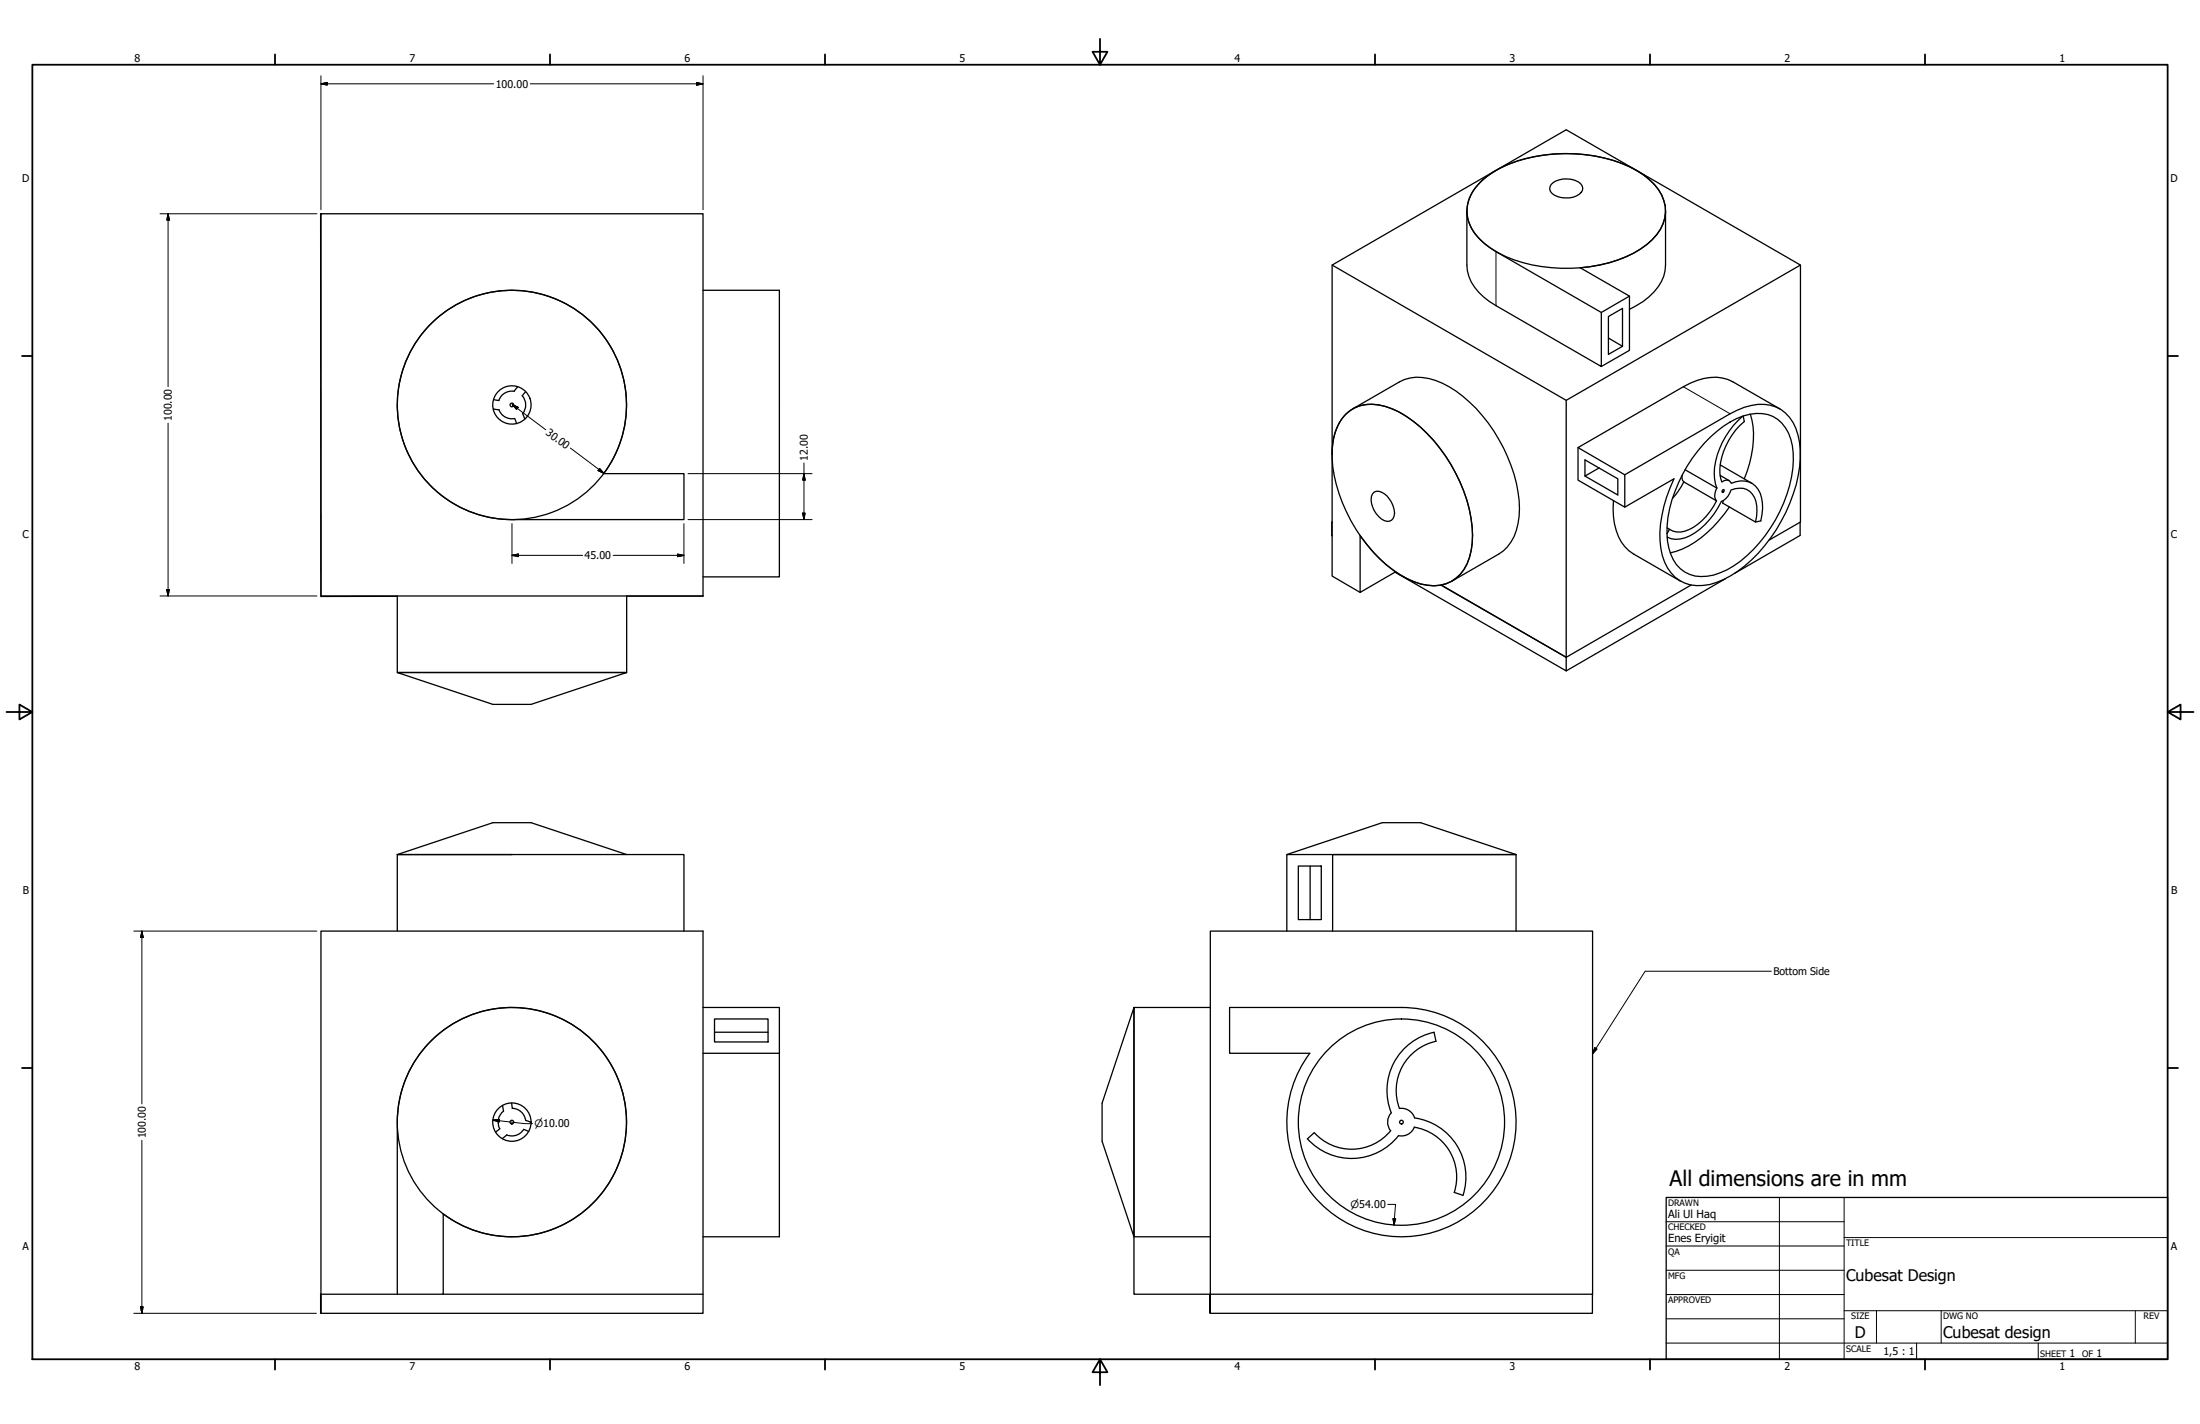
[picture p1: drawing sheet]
<svg xmlns="http://www.w3.org/2000/svg" width="864mm" height="559mm" viewBox="0 0 864 559" stroke-linecap="round" stroke-linejoin="round" font-family="sans-serif">
<!-- layer: Visible (ANSI) -->
<g fill="none" stroke="#000" stroke-width=".51">
<path d="M582.1 70.5a46.6 46.6 0 0 1 25.2-9.8 58.7 58.7 0 0 1 35.5 6.4 20.6 20.6 0 0 1 10.9 14.1 16.5 16.5 0 0 1-7.3 14.8 50.5 50.5 0 0 1-29.8 9.3 52.9 52.9 0 0 1-33.5-9.4 15.8 15.8 0 0 1-6.6-17.1 18.5 18.5 0 0 1 5.6-8.3zM608.9 72.4a9.1 9.1 0 0 1 11.5-.4 2.58 2.58 0 0 1-.5 4.3 9.7 9.7 0 0 1-10.7-.4 2.47 2.47 0 0 1-.3-3.5zM126 83.9h150v150h-150zM126 84v150.1l30-.1M276 113.9h29.9v112.5h-29.9M522.9 104l91.9 53.1M706.8 104l-92 53.1v100.8l-49.1-28.3M631.4 132.7l5.5 3.2-5.5 3.2v-14.9l5.5-3.2v14.9M193.8 156.8l2.1 .4M201.8 153.6a5.4 5.4 0 0 0-6 3.6M203.2 151.8l-1.4 1.8M206.3 153.7l-1.3 1.6a5.4 5.4 0 0 1 .1 7"/>
<path d="M193.7 160.5l2.2 .3M195.9 160.8a5.4 5.4 0 0 0 6.1 3.4l.8 2M205.2 162.3l.8 2.2M522.9 178.3a20.7 20.7 0 0 1 6.6-16.8 16 16 0 0 1 16.7-1.2 50.3 50.3 0 0 1 23.1 21.6 54.5 54.5 0 0 1 8.6 31.1 18.3 18.3 0 0 1-8.2 15.2 18 18 0 0 1-17.4-1.2 50.2 50.2 0 0 1-18.4-16.8v22.3l13.9-8.1M522.9 178.3v47.8l11 6.4M522.9 178.3v-74.3l91.9-53.1 92 53.1v100.9l-12.4 7.1M528.5 162.3a14.2 14.2 0 0 1 13.2-3.3 40.4 40.4 0 0 1 21.4 14.2 61 61 0 0 1 14.9 37 22.6 22.6 0 0 1-4.7 15.2 15.7 15.7 0 0 1-18.1 2.9 49.5 49.5 0 0 1-23-20.7 54.4 54.4 0 0 1-9-33.9 20.2 20.2 0 0 1 5.3-11.4zM531 160.5l18.3-10.6a19.7 19.7 0 0 1 19.5 1.9 61.5 61.5 0 0 1 27.5 44.5 25.5 25.5 0 0 1-4.5 18.3l-1.6 1.6-1.9 1.2-18.3 10.6M671.4 171.5a30.8 30.8 0 0 1 18-9.3 12.8 12.8 0 0 1 13.5 10.1 38.9 38.9 0 0 1-2.7 25 53.2 53.2 0 0 1-22.3 26.3 18.3 18.3 0 0 1-14.6 1.8 13.7 13.7 0 0 1-8.2-10.5 40.6 40.6 0 0 1 3.8-25.4 56.6 56.6 0 0 1 12.5-18zM684.1 163.3a31.8 31.8 0 0 0-11.2 22.4l.5 4 .5 1.8M684.3 163.3l.4 2.1a26.9 26.9 0 0 0-9.6 20.3l.8 3.5a2.21 2.21 0 0 1 3.7 .5 7.9 7.9 0 0 1 11.9 5.8 19.1 19.1 0 0 1-.3 8.9l-2.1 .5-12.9-7.5 .3-.9M687.1 162.5a37.4 37.4 0 0 1-2.4 25.4"/>
<path d="M237 185.9h31.5v18h-67.6a45 45 0 0 1-43.9-54.6 45 45 0 0 1 62.7-31.3 45 45 0 0 1 17.2 67.9M539.4 193.2a4.9 4.9 0 0 1 6 2.6 7.7 7.7 0 0 1 1.5 7.7 2.94 2.94 0 0 1-4.7 .1 8.9 8.9 0 0 1-3.5-9.7zM627.7 183.6l-5.5 3.2v-6.3l12.9 7.4v6.3l-12.9-7.4M660.3 186.6l.2 1.9 .5 .6M661 189.1l-2.1 3.4-2.4 3.1M661 189.1l12.8 7.4M661.5 184.3l12.4 7.2M673.8 196.5a22.6 22.6 0 0 1-12.5 12 7 7 0 0 1-5.9-.8M673.9 191.5a4.8 4.8 0 0 0-.1 5M675.3 182.4l12.4 7.3M675.3 186.6l3.5 2M676.3 192.2l.4-.1 .1 .6-.7 .5-.1-.7z"/>
<path d="M678.9 198.9a44 44 0 0 1-20.9 17.4l-2.4 .7M522.8 204.9l.1 .1M522.9 204.9v5.3M654.4 207.1l1 .6-1 1.7M689.1 204.9a13.1 13.1 0 0 0-1.2-11 6.6 6.6 0 0 0-8.4-1.6 7 7 0 0 1-3.8 4.5 27.8 27.8 0 0 1-14.3 14.3 8.6 8.6 0 0 1-7-.3M706.6 204.9v5.2l-25.6 14.8M156 233.9v30h90v-30M276 233.9h-30M547.6 224.5l67.2 38.8v-5.4M565.7 229.6l49.1 28.3M663.9 229.6l-49.1 28.3M677.4 227.1l-62.6 36.2"/>
<path d="M156 263.9h90l-37.5 12.5h-15zM156 335.3h112.5v30.1M156 335.3v30.1M156 335.3l37.5-12.5h15l37.5 12.5M505.1 335.3l37.5-12.5h15.1l37.4 12.5h-90v30.1M509.7 339.9h9v21h-9zM514.3 339.9v21M475.1 365.4h150.1v142.5h-150.1zM523.1 365.4v-30.1h72v30.1M276 395.4h29.9v17.9M280.5 399.9h21v9h-21zM445.1 395.4v89.9l-12.5-37.4v-15z"/>
<path d="M475.1 395.4h-30v112.5h30v7.5l-.1-7.5M482.7 395.4h67.4a45 45 0 0 1 44 54.5 45 45 0 0 1-62.7 31.4 45 45 0 0 1-17.3-68h-31.4zM168.9 408.7a45 45 0 0 1 62.2-1.8 45 45 0 0 1 4.6 62 45 45 0 0 1-61.8 7.4l.1 31.6h-18v-67.6a44.9 44.9 0 0 1 12.9-31.6zM276 413.3h29.9v72h-29.9M280.5 405.1h21M197.3 433.8l.4 2.3M197.6 436a5.4 5.4 0 0 0-1.4 6.9M200.9 432.9l.2 2.1M201.1 434.9a5.4 5.4 0 0 1 5.2 4.7l2.2 .8M549.3 435a5.4 5.4 0 0 1 6 3.7 23.4 23.4 0 0 1 19 30.4l-3.4-1.2a19.8 19.8 0 0 0-15.7-25.6 5.4 5.4 0 0 1-6.2 3.3 23.4 23.4 0 0 1-35.8 1.3l2.7-2.4a19.8 19.8 0 0 0 30-.8M549.4 435a19.8 19.8 0 0 1 14.3-26.4l-.8-3.5a23.4 23.4 0 0 0-16.7 31.6 5.3 5.3 0 0 0-.3 7M196.2 442.9l-1.7 1.3"/>
<path d="M207.5 444l-1.9-.8a5.4 5.4 0 0 1-6.7 2.2l-1.8 1.4M445.1 485.3h30M125.9 507.9l.1 7.5zM156 507.9h-30v-142.5h150v150h-150M174 507.9h102M625.1 507.9v7.5h-150"/>
<circle cx="200.9" cy="158.9" r="45"/>
<circle cx="200.9" cy="158.9" r="7.5"/>
<circle cx="200.9" cy="158.9" r=".73"/>
<circle cx="200.9" cy="440.3" r="45"/>
<circle cx="200.9" cy="440.3" r="7.5"/>
<circle cx="200.9" cy="440.3" r=".73"/>
<circle cx="550.1" cy="440.3" r="40.5"/>
<circle cx="550.1" cy="440.3" r=".73"/>
</g>
<!-- layer: Visible Narrow (ANSI) -->
<path d="M587.2 98.7v21.3M660.8 151.8l18.3 10.6" fill="none" stroke="#000" stroke-width=".39"/>
<path d="M575.8 82.8v21.2a17.5 17.5 0 0 0 8.8 14.3l44 25.5v-21.2l11-6.4M653.8 82.8v21.2a16.6 16.6 0 0 1-6.5 12.5l-2.3 1.8-5.4 3.1M628.6 122.6l-41.4-23.9a21.3 21.3 0 0 1-11.3-14.2 15.2 15.2 0 0 1 5.3-13.1 43.6 43.6 0 0 1 24.6-10.5 59.8 59.8 0 0 1 36.4 5.8 21.5 21.5 0 0 1 11.5 14.1 16.1 16.1 0 0 1-7.1 15.1 48.9 48.9 0 0 1-26.3 9.2l19.3 11.1v21.3l-11 6.3M619.4 175.6v12.8l18.4 10.6 19.3-11.1a49.6 49.6 0 0 0-5.1 27.3 15.5 15.5 0 0 0 14.1 14.6 28.3 28.3 0 0 0 18.8-7.7 62.6 62.6 0 0 0 21.8-42.3 24.3 24.3 0 0 0-4.2-16 14.1 14.1 0 0 0-15.1-4.7l-2.7 .7-5.6 2.6-41.3 23.9M698.7 160.5l-18.4-10.6a17.4 17.4 0 0 0-16.8 .5l-44.1 25.2 18.4 10.7v12.7M633.3 196.5a24.9 24.9 0 0 0 4.6 18.1l1.5 1.6 1.9 1.2 18.3 10.6" fill="none" stroke="#000" stroke-width=".51"/>
<!-- layer: Border (ANSI) -->
<g fill="none" stroke="#000" stroke-width=".7">
<path d="M431.8 15.2v10.2l-2.9-5.1h5.8l-2.9 5.1M12.7 25.4h838.2v508h-838.2zM107.9 21.3v4.1M215.9 21.3v4.1M323.8 21.3v4.1M539.8 21.3v4.1M647.7 21.3v4.1M755.6 21.3v4.1M8.6 139.7h4.1M850.9 139.7h4.1M2.5 279.4h10.2l-5.1-2.9v5.8l5.1-2.9M850.9 279.4l5.1 2.9v-5.8l-5.1 2.9h10.2"/>
<path d="M8.6 419.1h4.1M850.9 419.1h4.1M107.9 533.4v4.1M215.9 533.4v4.1M323.8 533.4v4.1M431.8 533.4l2.9 5.1h-5.8l2.9-5.1v10.2M539.8 533.4v4.1M647.7 533.4v4.1M755.6 533.4v4.1"/>
</g>
<!-- layer: Title (ANSI) -->
<g fill="none" stroke="#000" stroke-width=".39">
<path d="M654 479.4h69.9M698.5 469.9v63.5M723.9 469.9v63.5M654 488.9h69.9M654 498.5h69.9M723.9 485.6h127M654 508h69.9M654 517.5h69.9M723.9 514.3h127M736.6 514.3v12.7M762 514.3v12.7M838.2 514.3v12.7"/>
<path d="M654 527h196.9M752.3 527v6.4M800.1 527v6.4"/>
</g>
<path d="M654 469.9h196.9v63.5h-196.9z" fill="none" stroke="#000" stroke-width=".51"/>
<!-- layer: Dimension (ANSI) -->
<g fill="none" stroke="#000" stroke-width=".39">
<path d="M126 32.9l2.5-.5v1zM126 32.9h67.8M126 29.7v52.6M208.2 32.9h67.8M273.5 32.4l2.5 .5-2.5 .5zM276 29.7v52.6M62.8 83.9h61.6M66 83.9l.5 2.5h-1zM66 83.9v67.9M201.1 158.8l2.3 1-.6 .9zM201.1 158.8l13.1 9.9M66 166.1v67.8"/>
<path d="M223.9 175.8l13.1 9.9M235.4 183.8l1.6 1.9-2.2-1zM270.1 185.9h48.7M315.6 185.9l.4 2.5h-.9zM315.6 181.7v22.2M201 217.9l2.5-.5v1zM201 217.9h27.7M201 205.5v15.6M240.7 217.9h27.8M265.9 217.4l2.6 .5-2.6 .5zM268.5 205.5v15.6M270.1 203.9h48.7"/>
<path d="M315.1 201.4h.9l-.4 2.5zM62.8 233.9h61.6M65.5 231.4h1l-.5 2.5zM52.5 365.4h71.9M55.7 365.4l.5 2.5h-1zM55.7 365.4v67.8M193.5 439.5l2.5-.2v1zM193.5 439.5l12.6 1.4h2.9M55.7 447.5v67.9M544.8 472.6h3l-.6 8.2M546.9 478.2l1 .1-.7 2.5zM52.5 515.4h71.7"/>
<path d="M55.2 512.8h1l-.5 2.6z"/>
</g>
<g fill="#000" stroke="#000" stroke-width=".39">
<path d="M126 32.9l2.5-.5zM126 32.9l2.5-.5v1zM273.5 33.4l2.5-.5zM273.5 32.4l2.5 .5-2.5 .5zM66 83.9l.5 2.5zM66 83.9l.5 2.5h-1zM201.1 158.8l2.3 1zM201.1 158.8l2.3 1-.6 .9zM234.8 184.7l2.2 1zM235.4 183.8l1.6 1.9-2.2-1zM315.6 185.9l.4 2.5zM315.6 185.9l.4 2.5h-.9z"/>
<path d="M201 217.9l2.5-.5zM201 217.9l2.5-.5v1zM265.9 218.4l2.6-.5zM265.9 217.4l2.6 .5-2.6 .5zM315.1 201.4l.5 2.5zM315.1 201.4h.9l-.4 2.5zM65.5 231.4l.5 2.5zM65.5 231.4h1l-.5 2.5zM55.7 365.4l.5 2.5zM55.7 365.4l.5 2.5h-1zM193.5 439.5l2.5-.2zM193.5 439.5l2.5-.2v1z"/>
<path d="M546.9 478.2l.3 2.6zM546.9 478.2l1 .1-.7 2.5zM55.2 512.8l.5 2.6zM55.2 512.8h1l-.5 2.6z"/>
</g>
<!-- layer: Symbol (ANSI) -->
<path d="M695.3 381.1h-49.5l-20.6 32.4M626 411.2l.9 .5-1.7 1.8z" fill="none" stroke="#000" stroke-width=".39"/>
<path d="M626 411.2l-.8 2.3zM626 411.2l.9 .5-1.7 1.8z" fill="#000" stroke="#000" stroke-width=".39"/>
<text font-size="8.4" x="655.4" y="465.5">All dimensions are in mm</text>
<g font-size="6.3">
<text x="724.7" y="502.8">Cubesat Design</text>
<text x="728.1" y="524.9">D</text>
<text x="762.8" y="525">Cubesat design</text>
</g>
<g font-size="4.4">
<text x="654.8" y="477.8">Ali Ul Haq</text>
<text x="654.8" y="487.3">Enes Eryigit</text>
</g>
<g font-size="4.2">
<text x="52.8" y="24.4">8</text>
<text x="160.8" y="24.4">7</text>
<text x="268.7" y="24.4">6</text>
<text x="376.7" y="24.4">5</text>
<text x="484.6" y="24.4">4</text>
<text x="592.6" y="24.4">3</text>
<text x="700.5" y="24.4">2</text>
<text x="808.5" y="24.4">1</text>
<text x="194.6" y="34.4">100.00</text>
<text x="8.8" y="71.4">D</text>
<text x="852" y="71.4">D</text>
<text x="67.5" y="165.2" transform="rotate(-90 67.5 165.2)">100.00</text>
<text x="214" y="170.3" transform="rotate(37 214 170.3)">30.00</text>
<text x="317.1" y="180.9" transform="rotate(-90 317.1 180.9)">12.00</text>
<text x="8.9" y="211.1">C</text>
<text x="852.2" y="211.1">C</text>
<text x="229.5" y="219.5">45.00</text>
<text x="9" y="350.8">B</text>
<text x="852.2" y="350.8">B</text>
<text x="57.2" y="446.7" transform="rotate(-90 57.2 446.7)">100.00</text>
<text x="8.9" y="490.5">A</text>
<text x="852.2" y="490.5">A</text>
<text x="739.3" y="531.9">1,5 : 1</text>
<text x="812.4" y="532.6">1</text>
<text x="823" y="532.6">1</text>
<text x="52.8" y="537.5">8</text>
<text x="160.8" y="537.5">7</text>
<text x="268.7" y="537.5">6</text>
<text x="376.7" y="537.5">5</text>
<text x="484.6" y="537.5">4</text>
<text x="592.6" y="537.5">3</text>
<text x="700.5" y="537.5">2</text>
<text x="808.5" y="537.5">1</text>
</g>
<text font-size="4.1" x="696.2" y="382.7">Bottom Side</text>
<g font-size="4">
<text x="209.8" y="442.4">⌀10.00</text>
<text x="530.2" y="474.1">⌀54.00</text>
</g>
<g font-size="3.5">
<text x="654.8" y="473.2">DRAWN</text>
<text x="654.8" y="482.8">CHECKED</text>
<text x="724.7" y="488.9">TITLE</text>
<text x="654.8" y="492.3">QA</text>
<text x="654.8" y="501.8">MFG</text>
<text x="654.8" y="511.4">APPROVED</text>
<text x="726.7" y="517.7">SIZE</text>
<text x="762.8" y="517.7">DWG NO</text>
<text x="841.4" y="517.7">REV</text>
<text x="724.7" y="530.4">SCALE</text>
<text x="800.9" y="532.6">SHEET</text>
<text x="817.4" y="532.6">OF</text>
</g>
</svg>
